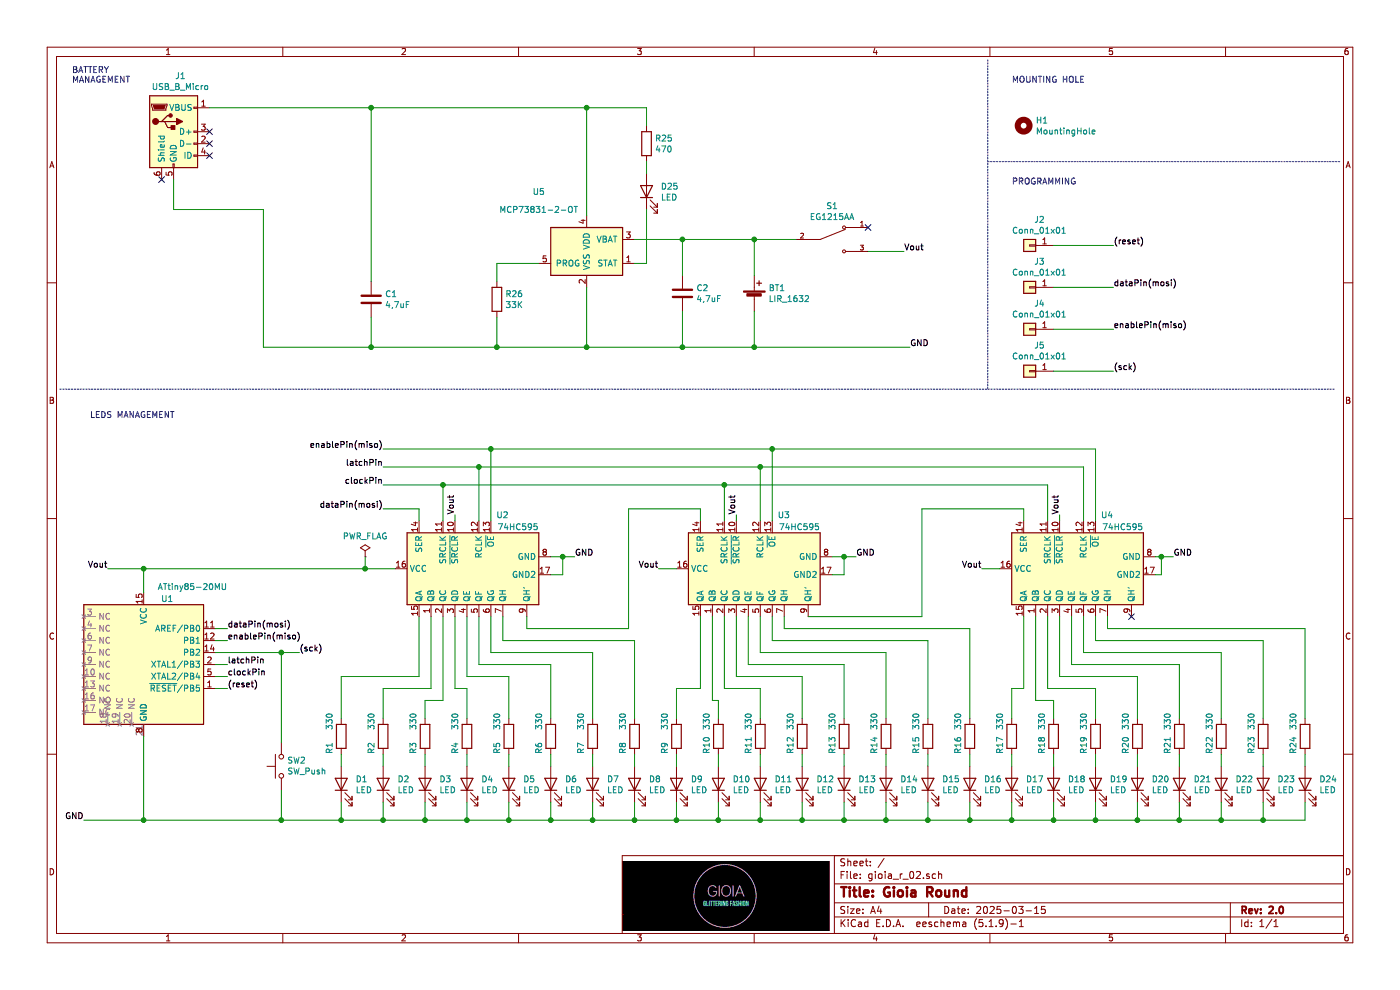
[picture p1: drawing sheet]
EESchema Schematic File Version 4
EELAYER 30 0
EELAYER END
$Descr A4 11693 8268
encoding utf-8
Sheet 1 1
Title "Gioia Round"
Date "2025-03-15"
Rev "2.0"
Comp ""
Comment1 ""
Comment2 ""
Comment3 ""
Comment4 ""
$EndDescr
$Comp
L Device:R R1
U 1 1
P 2850 6150
F 0 "R1" V 2750 6000 50  0000 L CNN
F 1 "330" V 2750 6200 50  0000 L CNN
F 2 "Resistor_SMD:R_0402_1005Metric" V 2780 6150 50  0001 C CNN
F 3 "~" H 2850 6150 50  0001 C CNN
	1    2850 6150
	1    0    0    -1  
$EndComp
$Comp
L Device:R R2
U 1 1
P 3200 6150
F 0 "R2" V 3100 6000 50  0000 L CNN
F 1 "330" V 3100 6200 50  0000 L CNN
F 2 "Resistor_SMD:R_0402_1005Metric" V 3130 6150 50  0001 C CNN
F 3 "~" H 3200 6150 50  0001 C CNN
	1    3200 6150
	1    0    0    -1  
$EndComp
$Comp
L Device:R R3
U 1 1
P 3550 6150
F 0 "R3" V 3450 6000 50  0000 L CNN
F 1 "330" V 3450 6200 50  0000 L CNN
F 2 "Resistor_SMD:R_0402_1005Metric" V 3480 6150 50  0001 C CNN
F 3 "~" H 3550 6150 50  0001 C CNN
	1    3550 6150
	1    0    0    -1  
$EndComp
$Comp
L Device:R R4
U 1 1
P 3900 6150
F 0 "R4" V 3800 6000 50  0000 L CNN
F 1 "330" V 3800 6200 50  0000 L CNN
F 2 "Resistor_SMD:R_0402_1005Metric" V 3830 6150 50  0001 C CNN
F 3 "~" H 3900 6150 50  0001 C CNN
	1    3900 6150
	1    0    0    -1  
$EndComp
$Comp
L Device:R R5
U 1 1
P 4250 6150
F 0 "R5" V 4150 6000 50  0000 L CNN
F 1 "330" V 4150 6200 50  0000 L CNN
F 2 "Resistor_SMD:R_0402_1005Metric" V 4180 6150 50  0001 C CNN
F 3 "~" H 4250 6150 50  0001 C CNN
	1    4250 6150
	1    0    0    -1  
$EndComp
$Comp
L Device:R R6
U 1 1
P 4600 6150
F 0 "R6" V 4500 6000 50  0000 L CNN
F 1 "330" V 4500 6200 50  0000 L CNN
F 2 "Resistor_SMD:R_0402_1005Metric" V 4530 6150 50  0001 C CNN
F 3 "~" H 4600 6150 50  0001 C CNN
	1    4600 6150
	1    0    0    -1  
$EndComp
$Comp
L Device:R R7
U 1 1
P 4950 6150
F 0 "R7" V 4850 6000 50  0000 L CNN
F 1 "330" V 4850 6200 50  0000 L CNN
F 2 "Resistor_SMD:R_0402_1005Metric" V 4880 6150 50  0001 C CNN
F 3 "~" H 4950 6150 50  0001 C CNN
	1    4950 6150
	1    0    0    -1  
$EndComp
$Comp
L Device:R R8
U 1 1
P 5300 6150
F 0 "R8" V 5200 6000 50  0000 L CNN
F 1 "330" V 5200 6200 50  0000 L CNN
F 2 "Resistor_SMD:R_0402_1005Metric" V 5230 6150 50  0001 C CNN
F 3 "~" H 5300 6150 50  0001 C CNN
	1    5300 6150
	1    0    0    -1  
$EndComp
$Comp
L Device:R R9
U 1 1
P 5650 6150
F 0 "R9" V 5550 6000 50  0000 L CNN
F 1 "330" V 5550 6200 50  0000 L CNN
F 2 "Resistor_SMD:R_0402_1005Metric" V 5580 6150 50  0001 C CNN
F 3 "~" H 5650 6150 50  0001 C CNN
	1    5650 6150
	1    0    0    -1  
$EndComp
$Comp
L Device:R R10
U 1 1
P 6000 6150
F 0 "R10" V 5900 6000 50  0000 L CNN
F 1 "330" V 5900 6200 50  0000 L CNN
F 2 "Resistor_SMD:R_0402_1005Metric" V 5930 6150 50  0001 C CNN
F 3 "~" H 6000 6150 50  0001 C CNN
	1    6000 6150
	1    0    0    -1  
$EndComp
$Comp
L Device:R R11
U 1 1
P 6350 6150
F 0 "R11" V 6250 6000 50  0000 L CNN
F 1 "330" V 6250 6200 50  0000 L CNN
F 2 "Resistor_SMD:R_0402_1005Metric" V 6280 6150 50  0001 C CNN
F 3 "~" H 6350 6150 50  0001 C CNN
	1    6350 6150
	1    0    0    -1  
$EndComp
$Comp
L Device:R R12
U 1 1
P 6700 6150
F 0 "R12" V 6600 6000 50  0000 L CNN
F 1 "330" V 6600 6200 50  0000 L CNN
F 2 "Resistor_SMD:R_0402_1005Metric" V 6630 6150 50  0001 C CNN
F 3 "~" H 6700 6150 50  0001 C CNN
	1    6700 6150
	1    0    0    -1  
$EndComp
$Comp
L Device:R R13
U 1 1
P 7050 6150
F 0 "R13" V 6950 6000 50  0000 L CNN
F 1 "330" V 6950 6200 50  0000 L CNN
F 2 "Resistor_SMD:R_0402_1005Metric" V 6980 6150 50  0001 C CNN
F 3 "~" H 7050 6150 50  0001 C CNN
	1    7050 6150
	1    0    0    -1  
$EndComp
$Comp
L Device:R R14
U 1 1
P 7400 6150
F 0 "R14" V 7300 6000 50  0000 L CNN
F 1 "330" V 7300 6200 50  0000 L CNN
F 2 "Resistor_SMD:R_0402_1005Metric" V 7330 6150 50  0001 C CNN
F 3 "~" H 7400 6150 50  0001 C CNN
	1    7400 6150
	1    0    0    -1  
$EndComp
$Comp
L Device:R R15
U 1 1
P 7750 6150
F 0 "R15" V 7650 6000 50  0000 L CNN
F 1 "330" V 7650 6200 50  0000 L CNN
F 2 "Resistor_SMD:R_0402_1005Metric" V 7680 6150 50  0001 C CNN
F 3 "~" H 7750 6150 50  0001 C CNN
	1    7750 6150
	1    0    0    -1  
$EndComp
$Comp
L Device:R R16
U 1 1
P 8100 6150
F 0 "R16" V 8000 6000 50  0000 L CNN
F 1 "330" V 8000 6200 50  0000 L CNN
F 2 "Resistor_SMD:R_0402_1005Metric" V 8030 6150 50  0001 C CNN
F 3 "~" H 8100 6150 50  0001 C CNN
	1    8100 6150
	1    0    0    -1  
$EndComp
$Comp
L Device:R R17
U 1 1
P 8450 6150
F 0 "R17" V 8350 6000 50  0000 L CNN
F 1 "330" V 8350 6200 50  0000 L CNN
F 2 "Resistor_SMD:R_0402_1005Metric" V 8380 6150 50  0001 C CNN
F 3 "~" H 8450 6150 50  0001 C CNN
	1    8450 6150
	1    0    0    -1  
$EndComp
$Comp
L Device:R R18
U 1 1
P 8800 6150
F 0 "R18" V 8700 6000 50  0000 L CNN
F 1 "330" V 8700 6200 50  0000 L CNN
F 2 "Resistor_SMD:R_0402_1005Metric" V 8730 6150 50  0001 C CNN
F 3 "~" H 8800 6150 50  0001 C CNN
	1    8800 6150
	1    0    0    -1  
$EndComp
$Comp
L Device:R R19
U 1 1
P 9150 6150
F 0 "R19" V 9050 6000 50  0000 L CNN
F 1 "330" V 9050 6200 50  0000 L CNN
F 2 "Resistor_SMD:R_0402_1005Metric" V 9080 6150 50  0001 C CNN
F 3 "~" H 9150 6150 50  0001 C CNN
	1    9150 6150
	1    0    0    -1  
$EndComp
$Comp
L Device:R R20
U 1 1
P 9500 6150
F 0 "R20" V 9400 6000 50  0000 L CNN
F 1 "330" V 9400 6200 50  0000 L CNN
F 2 "Resistor_SMD:R_0402_1005Metric" V 9430 6150 50  0001 C CNN
F 3 "~" H 9500 6150 50  0001 C CNN
	1    9500 6150
	1    0    0    -1  
$EndComp
$Comp
L Device:R R21
U 1 1
P 9850 6150
F 0 "R21" V 9750 6000 50  0000 L CNN
F 1 "330" V 9750 6200 50  0000 L CNN
F 2 "Resistor_SMD:R_0402_1005Metric" V 9780 6150 50  0001 C CNN
F 3 "~" H 9850 6150 50  0001 C CNN
	1    9850 6150
	1    0    0    -1  
$EndComp
$Comp
L Device:R R22
U 1 1
P 10200 6150
F 0 "R22" V 10100 6000 50  0000 L CNN
F 1 "330" V 10100 6200 50  0000 L CNN
F 2 "Resistor_SMD:R_0402_1005Metric" V 10130 6150 50  0001 C CNN
F 3 "~" H 10200 6150 50  0001 C CNN
	1    10200 6150
	1    0    0    -1  
$EndComp
$Comp
L Device:R R23
U 1 1
P 10550 6150
F 0 "R23" V 10450 6000 50  0000 L CNN
F 1 "330" V 10450 6200 50  0000 L CNN
F 2 "Resistor_SMD:R_0402_1005Metric" V 10480 6150 50  0001 C CNN
F 3 "~" H 10550 6150 50  0001 C CNN
	1    10550 6150
	1    0    0    -1  
$EndComp
$Comp
L Device:R R24
U 1 1
P 10900 6150
F 0 "R24" V 10800 6000 50  0000 L CNN
F 1 "330" V 10800 6200 50  0000 L CNN
F 2 "Resistor_SMD:R_0402_1005Metric" V 10830 6150 50  0001 C CNN
F 3 "~" H 10900 6150 50  0001 C CNN
	1    10900 6150
	1    0    0    -1  
$EndComp
Wire Wire Line
	3800 5750 3900 5750
Wire Wire Line
	3900 5650 4250 5650
Wire Wire Line
	4000 5550 4600 5550
Wire Wire Line
	4100 5450 4950 5450
Wire Wire Line
	4200 5350 5300 5350
Wire Wire Line
	5950 5850 6000 5850
Wire Wire Line
	6000 5850 6000 6000
Wire Wire Line
	6050 5750 6350 5750
Wire Wire Line
	6150 5650 6700 5650
Wire Wire Line
	6250 5550 7050 5550
Wire Wire Line
	6350 5450 7400 5450
Wire Wire Line
	6450 5350 7750 5350
Wire Wire Line
	6550 5250 8100 5250
Wire Wire Line
	8650 5850 8800 5850
Wire Wire Line
	8800 5850 8800 6000
Wire Wire Line
	8750 5750 9150 5750
Wire Wire Line
	8850 5650 9500 5650
Wire Wire Line
	8950 5550 9850 5550
Wire Wire Line
	9050 5450 10200 5450
Wire Wire Line
	9150 5350 10550 5350
Wire Wire Line
	9250 5250 10900 5250
Text Label 900  4750 2    50   ~ 0
Vout
Text Label 5500 4750 2    50   ~ 0
Vout
Wire Wire Line
	5500 4750 5650 4750
Text Label 8200 4750 2    50   ~ 0
Vout
Wire Wire Line
	8200 4750 8350 4750
Text Label 4800 4650 0    50   ~ 0
GND
Text Label 7150 4650 0    50   ~ 0
GND
Text Label 9800 4650 0    50   ~ 0
GND
Wire Wire Line
	9650 4650 9700 4650
Wire Wire Line
	6950 4650 7050 4650
$Comp
L power:PWR_FLAG #FLG01
U 1 1
P 3050 4650
F 0 "#FLG01" H 3050 4725 50  0001 C CNN
F 1 "PWR_FLAG" H 3050 4823 50  0000 C CNN
F 2 "" H 3050 4650 50  0001 C CNN
F 3 "~" H 3050 4650 50  0001 C CNN
	1    3050 4650
	1    0    0    -1  
$EndComp
Connection ~ 3050 4750
Wire Wire Line
	3050 4750 3300 4750
Text Label 700  6850 2    50   ~ 0
GND
Text Label 3800 4300 1    50   ~ 0
Vout
Wire Wire Line
	3800 4300 3800 4350
Text Label 6150 4300 1    50   ~ 0
Vout
Wire Wire Line
	6150 4300 6150 4350
Text Label 8850 4300 1    50   ~ 0
Vout
Wire Wire Line
	8850 4300 8850 4350
Wire Wire Line
	4400 5250 5250 5250
Wire Wire Line
	5250 4250 5850 4250
Wire Wire Line
	5850 4250 5850 4350
Wire Wire Line
	6750 5150 7700 5150
Wire Wire Line
	7700 4250 8550 4250
Wire Wire Line
	8550 4250 8550 4350
Wire Wire Line
	7700 4250 7700 5150
Wire Wire Line
	3200 3750 4100 3750
Wire Wire Line
	4100 3750 6450 3750
Wire Wire Line
	6450 3750 6450 4350
Connection ~ 4100 3750
Wire Wire Line
	4100 3750 4100 4350
Wire Wire Line
	6450 3750 9150 3750
Wire Wire Line
	9150 3750 9150 4350
Connection ~ 6450 3750
Wire Wire Line
	8750 4350 8750 4050
Wire Wire Line
	8750 4050 6050 4050
Wire Wire Line
	6050 4050 6050 4350
Wire Wire Line
	6050 4050 3700 4050
Wire Wire Line
	3700 4050 3700 4350
Connection ~ 6050 4050
Wire Wire Line
	3700 4050 3200 4050
Connection ~ 3700 4050
Wire Wire Line
	4000 4350 4000 3900
Wire Wire Line
	4000 3900 6350 3900
Wire Wire Line
	9050 3900 9050 4350
Wire Wire Line
	6350 4350 6350 3900
Connection ~ 6350 3900
Wire Wire Line
	6350 3900 9050 3900
Wire Wire Line
	4000 3900 3200 3900
Connection ~ 4000 3900
$Comp
L Device:LED D1
U 1 1
P 2850 6550
F 0 "D1" V 2889 6432 50  0000 R CNN
F 1 "LED" V 2798 6432 50  0000 R CNN
F 2 "LED_SMD:LED_1206_3216Metric" H 2850 6550 50  0001 C CNN
F 3 "~" H 2850 6550 50  0001 C CNN
	1    2850 6550
	0    -1   -1   0   
$EndComp
$Comp
L Device:LED D2
U 1 1
P 3200 6550
F 0 "D2" V 3239 6432 50  0000 R CNN
F 1 "LED" V 3148 6432 50  0000 R CNN
F 2 "LED_SMD:LED_1206_3216Metric" H 3200 6550 50  0001 C CNN
F 3 "~" H 3200 6550 50  0001 C CNN
	1    3200 6550
	0    -1   -1   0   
$EndComp
$Comp
L Device:LED D3
U 1 1
P 3550 6550
F 0 "D3" V 3589 6432 50  0000 R CNN
F 1 "LED" V 3498 6432 50  0000 R CNN
F 2 "LED_SMD:LED_1206_3216Metric" H 3550 6550 50  0001 C CNN
F 3 "~" H 3550 6550 50  0001 C CNN
	1    3550 6550
	0    -1   -1   0   
$EndComp
$Comp
L Device:LED D4
U 1 1
P 3900 6550
F 0 "D4" V 3939 6432 50  0000 R CNN
F 1 "LED" V 3848 6432 50  0000 R CNN
F 2 "LED_SMD:LED_1206_3216Metric" H 3900 6550 50  0001 C CNN
F 3 "~" H 3900 6550 50  0001 C CNN
	1    3900 6550
	0    -1   -1   0   
$EndComp
$Comp
L Device:LED D5
U 1 1
P 4250 6550
F 0 "D5" V 4289 6432 50  0000 R CNN
F 1 "LED" V 4198 6432 50  0000 R CNN
F 2 "LED_SMD:LED_1206_3216Metric" H 4250 6550 50  0001 C CNN
F 3 "~" H 4250 6550 50  0001 C CNN
	1    4250 6550
	0    -1   -1   0   
$EndComp
$Comp
L Device:LED D6
U 1 1
P 4600 6550
F 0 "D6" V 4639 6432 50  0000 R CNN
F 1 "LED" V 4548 6432 50  0000 R CNN
F 2 "LED_SMD:LED_1206_3216Metric" H 4600 6550 50  0001 C CNN
F 3 "~" H 4600 6550 50  0001 C CNN
	1    4600 6550
	0    -1   -1   0   
$EndComp
$Comp
L Device:LED D7
U 1 1
P 4950 6550
F 0 "D7" V 4989 6432 50  0000 R CNN
F 1 "LED" V 4898 6432 50  0000 R CNN
F 2 "LED_SMD:LED_1206_3216Metric" H 4950 6550 50  0001 C CNN
F 3 "~" H 4950 6550 50  0001 C CNN
	1    4950 6550
	0    -1   -1   0   
$EndComp
$Comp
L Device:LED D8
U 1 1
P 5300 6550
F 0 "D8" V 5339 6432 50  0000 R CNN
F 1 "LED" V 5248 6432 50  0000 R CNN
F 2 "LED_SMD:LED_1206_3216Metric" H 5300 6550 50  0001 C CNN
F 3 "~" H 5300 6550 50  0001 C CNN
	1    5300 6550
	0    -1   -1   0   
$EndComp
$Comp
L Device:LED D9
U 1 1
P 5650 6550
F 0 "D9" V 5689 6432 50  0000 R CNN
F 1 "LED" V 5598 6432 50  0000 R CNN
F 2 "LED_SMD:LED_1206_3216Metric" H 5650 6550 50  0001 C CNN
F 3 "~" H 5650 6550 50  0001 C CNN
	1    5650 6550
	0    -1   -1   0   
$EndComp
$Comp
L Device:LED D10
U 1 1
P 6000 6550
F 0 "D10" V 6039 6432 50  0000 R CNN
F 1 "LED" V 5948 6432 50  0000 R CNN
F 2 "LED_SMD:LED_1206_3216Metric" H 6000 6550 50  0001 C CNN
F 3 "~" H 6000 6550 50  0001 C CNN
	1    6000 6550
	0    -1   -1   0   
$EndComp
$Comp
L Device:LED D11
U 1 1
P 6350 6550
F 0 "D11" V 6389 6432 50  0000 R CNN
F 1 "LED" V 6298 6432 50  0000 R CNN
F 2 "LED_SMD:LED_1206_3216Metric" H 6350 6550 50  0001 C CNN
F 3 "~" H 6350 6550 50  0001 C CNN
	1    6350 6550
	0    -1   -1   0   
$EndComp
$Comp
L Device:LED D12
U 1 1
P 6700 6550
F 0 "D12" V 6739 6432 50  0000 R CNN
F 1 "LED" V 6648 6432 50  0000 R CNN
F 2 "LED_SMD:LED_1206_3216Metric" H 6700 6550 50  0001 C CNN
F 3 "~" H 6700 6550 50  0001 C CNN
	1    6700 6550
	0    -1   -1   0   
$EndComp
$Comp
L Device:LED D13
U 1 1
P 7050 6550
F 0 "D13" V 7089 6432 50  0000 R CNN
F 1 "LED" V 6998 6432 50  0000 R CNN
F 2 "LED_SMD:LED_1206_3216Metric" H 7050 6550 50  0001 C CNN
F 3 "~" H 7050 6550 50  0001 C CNN
	1    7050 6550
	0    -1   -1   0   
$EndComp
$Comp
L Device:LED D14
U 1 1
P 7400 6550
F 0 "D14" V 7439 6432 50  0000 R CNN
F 1 "LED" V 7348 6432 50  0000 R CNN
F 2 "LED_SMD:LED_1206_3216Metric" H 7400 6550 50  0001 C CNN
F 3 "~" H 7400 6550 50  0001 C CNN
	1    7400 6550
	0    -1   -1   0   
$EndComp
$Comp
L Device:LED D15
U 1 1
P 7750 6550
F 0 "D15" V 7789 6432 50  0000 R CNN
F 1 "LED" V 7698 6432 50  0000 R CNN
F 2 "LED_SMD:LED_1206_3216Metric" H 7750 6550 50  0001 C CNN
F 3 "~" H 7750 6550 50  0001 C CNN
	1    7750 6550
	0    -1   -1   0   
$EndComp
$Comp
L Device:LED D16
U 1 1
P 8100 6550
F 0 "D16" V 8139 6432 50  0000 R CNN
F 1 "LED" V 8048 6432 50  0000 R CNN
F 2 "LED_SMD:LED_1206_3216Metric" H 8100 6550 50  0001 C CNN
F 3 "~" H 8100 6550 50  0001 C CNN
	1    8100 6550
	0    -1   -1   0   
$EndComp
$Comp
L Device:LED D17
U 1 1
P 8450 6550
F 0 "D17" V 8489 6432 50  0000 R CNN
F 1 "LED" V 8398 6432 50  0000 R CNN
F 2 "LED_SMD:LED_1206_3216Metric" H 8450 6550 50  0001 C CNN
F 3 "~" H 8450 6550 50  0001 C CNN
	1    8450 6550
	0    -1   -1   0   
$EndComp
$Comp
L Device:LED D18
U 1 1
P 8800 6550
F 0 "D18" V 8839 6432 50  0000 R CNN
F 1 "LED" V 8748 6432 50  0000 R CNN
F 2 "LED_SMD:LED_1206_3216Metric" H 8800 6550 50  0001 C CNN
F 3 "~" H 8800 6550 50  0001 C CNN
	1    8800 6550
	0    -1   -1   0   
$EndComp
$Comp
L Device:LED D19
U 1 1
P 9150 6550
F 0 "D19" V 9189 6432 50  0000 R CNN
F 1 "LED" V 9098 6432 50  0000 R CNN
F 2 "LED_SMD:LED_1206_3216Metric" H 9150 6550 50  0001 C CNN
F 3 "~" H 9150 6550 50  0001 C CNN
	1    9150 6550
	0    -1   -1   0   
$EndComp
$Comp
L Device:LED D20
U 1 1
P 9500 6550
F 0 "D20" V 9539 6432 50  0000 R CNN
F 1 "LED" V 9448 6432 50  0000 R CNN
F 2 "LED_SMD:LED_1206_3216Metric" H 9500 6550 50  0001 C CNN
F 3 "~" H 9500 6550 50  0001 C CNN
	1    9500 6550
	0    -1   -1   0   
$EndComp
$Comp
L Device:LED D21
U 1 1
P 9850 6550
F 0 "D21" V 9889 6432 50  0000 R CNN
F 1 "LED" V 9798 6432 50  0000 R CNN
F 2 "LED_SMD:LED_1206_3216Metric" H 9850 6550 50  0001 C CNN
F 3 "~" H 9850 6550 50  0001 C CNN
	1    9850 6550
	0    -1   -1   0   
$EndComp
$Comp
L Device:LED D22
U 1 1
P 10200 6550
F 0 "D22" V 10239 6432 50  0000 R CNN
F 1 "LED" V 10148 6432 50  0000 R CNN
F 2 "LED_SMD:LED_1206_3216Metric" H 10200 6550 50  0001 C CNN
F 3 "~" H 10200 6550 50  0001 C CNN
	1    10200 6550
	0    -1   -1   0   
$EndComp
$Comp
L Device:LED D23
U 1 1
P 10550 6550
F 0 "D23" V 10589 6432 50  0000 R CNN
F 1 "LED" V 10498 6432 50  0000 R CNN
F 2 "LED_SMD:LED_1206_3216Metric" H 10550 6550 50  0001 C CNN
F 3 "~" H 10550 6550 50  0001 C CNN
	1    10550 6550
	0    -1   -1   0   
$EndComp
$Comp
L Device:LED D24
U 1 1
P 10900 6550
F 0 "D24" V 10939 6432 50  0000 R CNN
F 1 "LED" V 10848 6432 50  0000 R CNN
F 2 "LED_SMD:LED_1206_3216Metric" H 10900 6550 50  0001 C CNN
F 3 "~" H 10900 6550 50  0001 C CNN
	1    10900 6550
	0    -1   -1   0   
$EndComp
Wire Wire Line
	2850 6700 2850 6850
Connection ~ 2850 6850
Wire Wire Line
	2850 6850 3200 6850
Wire Wire Line
	8450 5750 8550 5750
Wire Wire Line
	10900 6700 10900 6850
Wire Wire Line
	10550 6700 10550 6850
Connection ~ 10550 6850
Wire Wire Line
	10550 6850 10900 6850
Wire Wire Line
	10200 6700 10200 6850
Connection ~ 10200 6850
Wire Wire Line
	10200 6850 10550 6850
Wire Wire Line
	9850 6700 9850 6850
Connection ~ 9850 6850
Wire Wire Line
	9850 6850 10200 6850
Wire Wire Line
	9500 6700 9500 6850
Connection ~ 9500 6850
Wire Wire Line
	9500 6850 9850 6850
Wire Wire Line
	9150 6700 9150 6850
Connection ~ 9150 6850
Wire Wire Line
	9150 6850 9500 6850
Wire Wire Line
	8800 6700 8800 6850
Connection ~ 8800 6850
Wire Wire Line
	8800 6850 9150 6850
Wire Wire Line
	8450 6700 8450 6850
Connection ~ 8450 6850
Wire Wire Line
	8450 6850 8800 6850
Wire Wire Line
	8100 6700 8100 6850
Connection ~ 8100 6850
Wire Wire Line
	8100 6850 8450 6850
Wire Wire Line
	3200 6700 3200 6850
Connection ~ 3200 6850
Wire Wire Line
	3200 6850 3550 6850
Wire Wire Line
	3550 6700 3550 6850
Connection ~ 3550 6850
Wire Wire Line
	3550 6850 3900 6850
Wire Wire Line
	3900 6700 3900 6850
Connection ~ 3900 6850
Wire Wire Line
	3900 6850 4250 6850
Wire Wire Line
	4250 6700 4250 6850
Connection ~ 4250 6850
Wire Wire Line
	4250 6850 4600 6850
Wire Wire Line
	4600 6700 4600 6850
Connection ~ 4600 6850
Wire Wire Line
	4600 6850 4950 6850
Wire Wire Line
	4950 6700 4950 6850
Connection ~ 4950 6850
Wire Wire Line
	4950 6850 5300 6850
Wire Wire Line
	5300 6700 5300 6850
Connection ~ 5300 6850
Wire Wire Line
	5300 6850 5650 6850
Wire Wire Line
	5650 6700 5650 6850
Connection ~ 5650 6850
Wire Wire Line
	6000 6700 6000 6850
Wire Wire Line
	5650 6850 6000 6850
Connection ~ 6000 6850
Wire Wire Line
	6350 6700 6350 6850
Wire Wire Line
	6000 6850 6350 6850
Connection ~ 6350 6850
Wire Wire Line
	6350 6850 6700 6850
Wire Wire Line
	6700 6700 6700 6850
Connection ~ 6700 6850
Wire Wire Line
	6700 6850 7050 6850
Wire Wire Line
	7050 6700 7050 6850
Connection ~ 7050 6850
Wire Wire Line
	7050 6850 7400 6850
Wire Wire Line
	7400 6700 7400 6850
Connection ~ 7400 6850
Wire Wire Line
	7400 6850 7750 6850
Wire Wire Line
	7750 6700 7750 6850
Connection ~ 7750 6850
Wire Wire Line
	7750 6850 8100 6850
Wire Wire Line
	5650 5750 5850 5750
Wire Wire Line
	10900 6300 10900 6400
Wire Wire Line
	10550 6300 10550 6400
Wire Wire Line
	10200 6300 10200 6400
Wire Wire Line
	9850 6300 9850 6400
Wire Wire Line
	9500 6300 9500 6400
Wire Wire Line
	9150 6300 9150 6400
Wire Wire Line
	8800 6300 8800 6400
Wire Wire Line
	8450 6300 8450 6400
Wire Wire Line
	8100 6300 8100 6400
Wire Wire Line
	7750 6300 7750 6400
Wire Wire Line
	7400 6300 7400 6400
Wire Wire Line
	7050 6300 7050 6400
Wire Wire Line
	6700 6300 6700 6400
Wire Wire Line
	6350 6300 6350 6400
Wire Wire Line
	6000 6300 6000 6400
Wire Wire Line
	5650 6300 5650 6400
Wire Wire Line
	5300 6300 5300 6400
Wire Wire Line
	4950 6300 4950 6400
Wire Wire Line
	4600 6300 4600 6400
Wire Wire Line
	4250 6300 4250 6400
Wire Wire Line
	3900 6300 3900 6400
Wire Wire Line
	3550 6300 3550 6400
Wire Wire Line
	3200 6300 3200 6400
Wire Wire Line
	2850 6300 2850 6400
Wire Wire Line
	3550 5850 3700 5850
Wire Wire Line
	3600 5750 3200 5750
Wire Wire Line
	3500 5650 2850 5650
Wire Wire Line
	9150 5750 9150 6000
Wire Wire Line
	8450 5750 8450 6000
Wire Wire Line
	9500 5650 9500 6000
Wire Wire Line
	9850 5550 9850 6000
Wire Wire Line
	10200 5450 10200 6000
Wire Wire Line
	10550 5350 10550 6000
Wire Wire Line
	10900 5250 10900 6000
Wire Wire Line
	5650 5750 5650 6000
Wire Wire Line
	6350 5750 6350 6000
Wire Wire Line
	6700 5650 6700 6000
Wire Wire Line
	7050 5550 7050 6000
Wire Wire Line
	7400 5450 7400 6000
Wire Wire Line
	7750 5350 7750 6000
Wire Wire Line
	8100 5250 8100 6000
Wire Wire Line
	3550 5850 3550 6000
Wire Wire Line
	3200 5750 3200 6000
Wire Wire Line
	3900 5750 3900 6000
Wire Wire Line
	2850 5650 2850 6000
Wire Wire Line
	4250 5650 4250 6000
Wire Wire Line
	4600 5550 4600 6000
Wire Wire Line
	4950 5450 4950 6000
Wire Wire Line
	5300 5350 5300 6000
Wire Wire Line
	3500 5150 3500 5650
Wire Wire Line
	3600 5150 3600 5750
Wire Wire Line
	3700 5150 3700 5850
Wire Wire Line
	3800 5150 3800 5750
Wire Wire Line
	3900 5150 3900 5650
Wire Wire Line
	4000 5150 4000 5550
Wire Wire Line
	4100 5150 4100 5450
Wire Wire Line
	4200 5150 4200 5350
Wire Wire Line
	4400 5150 4400 5250
Wire Wire Line
	5250 5250 5250 4250
Wire Wire Line
	5850 5150 5850 5750
Wire Wire Line
	5950 5150 5950 5850
Wire Wire Line
	6050 5150 6050 5750
Wire Wire Line
	6150 5150 6150 5650
Wire Wire Line
	6250 5150 6250 5550
Wire Wire Line
	6350 5150 6350 5450
Wire Wire Line
	6450 5150 6450 5350
Wire Wire Line
	6550 5150 6550 5250
Wire Wire Line
	8550 5150 8550 5750
Wire Wire Line
	8650 5150 8650 5850
Wire Wire Line
	8750 5150 8750 5750
Wire Wire Line
	8850 5150 8850 5650
Wire Wire Line
	8950 5150 8950 5550
Wire Wire Line
	9050 5150 9050 5450
Wire Wire Line
	9150 5150 9150 5350
Wire Wire Line
	9250 5150 9250 5250
Wire Wire Line
	3200 4250 3500 4250
Wire Wire Line
	3500 4250 3500 4350
Wire Wire Line
	3050 4650 3050 4750
Text Label 1900 5250 0    50   ~ 0
dataPin(mosi)
Wire Wire Line
	1800 5250 1900 5250
Text Label 1900 5350 0    50   ~ 0
enablePin(miso)
Wire Wire Line
	1900 5350 1800 5350
Text Label 1900 5650 0    50   ~ 0
clockPin
Wire Wire Line
	1800 5650 1900 5650
Text Label 1900 5550 0    50   ~ 0
latchPin
Wire Wire Line
	1900 5550 1800 5550
$Comp
L Switch:SW_Push SW2
U 1 1
P 2350 6400
F 0 "SW2" V 2396 6352 50  0000 R CNN
F 1 "SW_Push" V 2305 6352 50  0000 R CNN
F 2 "green_detect:SW_SPST_B3U-3000P" H 2350 6600 50  0001 C CNN
F 3 "~" H 2350 6600 50  0001 C CNN
	1    2350 6400
	0    -1   -1   0   
$EndComp
Wire Wire Line
	2350 6600 2350 6850
Connection ~ 2350 6850
Wire Wire Line
	2350 6850 2850 6850
$Comp
L Device:Battery_Cell BT1
U 1 1
P 6300 2500
F 0 "BT1" H 6418 2596 50  0000 L CNN
F 1 "LIR_1632" H 6418 2505 50  0000 L CNN
F 2 "green_detect:LIR1632_SMD" V 6300 2560 50  0001 C CNN
F 3 "~" V 6300 2560 50  0001 C CNN
	1    6300 2500
	1    0    0    -1  
$EndComp
Text Label 3200 3900 2    50   ~ 0
latchPin
Text Label 3200 4050 2    50   ~ 0
clockPin
Text Label 3200 3750 2    50   ~ 0
enablePin(miso)
Text Label 3200 4250 2    50   ~ 0
dataPin(mosi)
Text Label 1900 5750 0    50   ~ 0
(reset)
Wire Wire Line
	1900 5750 1800 5750
Text Label 2500 5450 0    50   ~ 0
(sck)
NoConn ~ 9450 5150
$Comp
L Device:C C2
U 1 1
P 5700 2450
F 0 "C2" H 5815 2496 50  0000 L CNN
F 1 "4,7uF" H 5815 2405 50  0000 L CNN
F 2 "Capacitor_SMD:C_0402_1005Metric" H 5738 2300 50  0001 C CNN
F 3 "~" H 5700 2450 50  0001 C CNN
	1    5700 2450
	1    0    0    -1  
$EndComp
Wire Wire Line
	4900 900  4900 1800
$Comp
L Battery_Management:MCP73831-2-OT U5
U 1 1
P 4900 2100
F 0 "U5" H 4500 2600 50  0000 C CNN
F 1 "MCP73831-2-OT" H 4500 2450 50  0000 C CNN
F 2 "Package_TO_SOT_SMD:SOT-23-5" H 4950 1850 50  0001 L CIN
F 3 "http://ww1.microchip.com/downloads/en/DeviceDoc/20001984g.pdf" H 4750 2050 50  0001 C CNN
	1    4900 2100
	1    0    0    -1  
$EndComp
Wire Wire Line
	5700 2600 5700 2900
Wire Wire Line
	4900 2400 4900 2900
Connection ~ 4900 2900
Wire Wire Line
	5700 2000 5700 2300
$Comp
L Device:R R25
U 1 1
P 5400 1200
F 0 "R25" H 5470 1246 50  0000 L CNN
F 1 "470" H 5470 1155 50  0000 L CNN
F 2 "Resistor_SMD:R_0402_1005Metric" V 5330 1200 50  0001 C CNN
F 3 "~" H 5400 1200 50  0001 C CNN
	1    5400 1200
	1    0    0    -1  
$EndComp
Wire Wire Line
	5400 1350 5400 1450
Wire Wire Line
	5400 2200 5300 2200
$Comp
L Device:LED D25
U 1 1
P 5400 1600
F 0 "D25" V 5439 1482 50  0000 R CNN
F 1 "LED" V 5348 1482 50  0000 R CNN
F 2 "LED_SMD:LED_0402_1005Metric" H 5400 1600 50  0001 C CNN
F 3 "~" H 5400 1600 50  0001 C CNN
	1    5400 1600
	0    -1   -1   0   
$EndComp
Wire Wire Line
	5400 1750 5400 2200
Wire Wire Line
	5400 900  5400 1050
Connection ~ 4900 900 
$Comp
L Device:R R26
U 1 1
P 4150 2500
F 0 "R26" H 4220 2546 50  0000 L CNN
F 1 "33K" H 4220 2455 50  0000 L CNN
F 2 "Resistor_SMD:R_0402_1005Metric" V 4080 2500 50  0001 C CNN
F 3 "~" H 4150 2500 50  0001 C CNN
	1    4150 2500
	1    0    0    -1  
$EndComp
Wire Wire Line
	4500 2200 4150 2200
Wire Wire Line
	4150 2200 4150 2350
Wire Wire Line
	4150 2650 4150 2900
Connection ~ 4150 2900
Wire Wire Line
	4150 2900 4900 2900
$Comp
L Device:C C1
U 1 1
P 3100 2500
F 0 "C1" H 3215 2546 50  0000 L CNN
F 1 "4,7uF" H 3215 2455 50  0000 L CNN
F 2 "Capacitor_SMD:C_0402_1005Metric" H 3138 2350 50  0001 C CNN
F 3 "~" H 3100 2500 50  0001 C CNN
	1    3100 2500
	1    0    0    -1  
$EndComp
Wire Wire Line
	3100 900  3100 2350
Wire Wire Line
	3100 2650 3100 2900
Text Label 7600 2900 0    50   ~ 0
GND
Wire Wire Line
	7600 2900 6300 2900
Wire Wire Line
	6300 2600 6300 2900
Connection ~ 6300 2900
Wire Wire Line
	6300 2900 5700 2900
Wire Wire Line
	6300 2000 6300 2300
Connection ~ 5700 2000
Wire Wire Line
	5700 2000 6300 2000
Connection ~ 5700 2900
Wire Wire Line
	4900 2900 5700 2900
Wire Wire Line
	5300 2000 5700 2000
Wire Wire Line
	6300 2000 6650 2000
Connection ~ 6300 2000
Wire Notes Line
	8250 500  8250 3250
Text Label 7550 2100 0    50   ~ 0
Vout
Wire Wire Line
	7250 2100 7550 2100
Text Notes 600  700  0    50   ~ 0
BATTERY\nMANAGEMENT
Text Notes 8450 700  0    50   ~ 0
MOUNTING HOLE
Text Notes 750  3500 0    50   ~ 0
LEDS MANAGEMENT
Wire Wire Line
	4600 4650 4700 4650
Connection ~ 3100 2900
Wire Wire Line
	3100 2900 4150 2900
Wire Wire Line
	4900 900  5400 900 
Connection ~ 3100 900 
Wire Wire Line
	2200 2900 3100 2900
$Comp
L Mechanical:MountingHole H1
U 1 1
P 8550 1050
F 0 "H1" H 8650 1096 50  0000 L CNN
F 1 "MountingHole" H 8650 1005 50  0000 L CNN
F 2 "MountingHole:MountingHole_2.1mm" H 8550 1050 50  0001 C CNN
F 3 "~" H 8550 1050 50  0001 C CNN
	1    8550 1050
	1    0    0    -1  
$EndComp
Wire Wire Line
	900  4750 1200 4750
$Comp
L MCU_Microchip_ATtiny:ATtiny85-20MU U1
U 1 1
P 1200 5550
F 0 "U1" H 1450 6100 50  0000 R CNN
F 1 "ATtiny85-20MU" H 1900 6200 50  0000 R CNN
F 2 "Package_DFN_QFN:QFN-20-1EP_4x4mm_P0.5mm_EP2.6x2.6mm" H 1200 5550 50  0001 C CIN
F 3 "http://ww1.microchip.com/downloads/en/DeviceDoc/atmel-2586-avr-8-bit-microcontroller-attiny25-attiny45-attiny85_datasheet.pdf" H 1200 5550 50  0001 C CNN
	1    1200 5550
	1    0    0    -1  
$EndComp
Wire Wire Line
	1200 4950 1200 4750
Connection ~ 1200 4750
Wire Wire Line
	1200 4750 3050 4750
Wire Wire Line
	1200 6150 1200 6850
Connection ~ 1200 6850
Wire Wire Line
	1200 6850 2350 6850
Wire Wire Line
	2350 6200 2350 5450
Connection ~ 2350 5450
Wire Wire Line
	2350 5450 2500 5450
Wire Wire Line
	1800 5450 2350 5450
Wire Notes Line
	500  3250 11150 3250
$Comp
L 74xx_modified:74HC595 U4
U 1 1
P 8950 4750
F 0 "U4" V 8500 4400 50  0000 L CNN
F 1 "74HC595" V 8600 4150 50  0000 L CNN
F 2 "green_detect:DHVQFN16" H 8950 4750 50  0001 C CNN
F 3 "" H 8950 4750 50  0001 C CNN
	1    8950 4750
	0    -1   1    0   
$EndComp
Wire Wire Line
	9700 4650 9700 4800
Wire Wire Line
	9700 4800 9650 4800
Connection ~ 9700 4650
Wire Wire Line
	9700 4650 9800 4650
$Comp
L 74xx_modified:74HC595 U3
U 1 1
P 6250 4750
F 0 "U3" V 5800 4400 50  0000 L CNN
F 1 "74HC595" V 5900 4150 50  0000 L CNN
F 2 "green_detect:DHVQFN16" H 6250 4750 50  0001 C CNN
F 3 "" H 6250 4750 50  0001 C CNN
	1    6250 4750
	0    -1   1    0   
$EndComp
Wire Wire Line
	7050 4650 7050 4800
Wire Wire Line
	7050 4800 6950 4800
Connection ~ 7050 4650
Wire Wire Line
	7050 4650 7150 4650
$Comp
L 74xx_modified:74HC595 U2
U 1 1
P 3900 4750
F 0 "U2" V 3450 4400 50  0000 L CNN
F 1 "74HC595" V 3550 4150 50  0000 L CNN
F 2 "green_detect:DHVQFN16" H 3900 4750 50  0001 C CNN
F 3 "" H 3900 4750 50  0001 C CNN
	1    3900 4750
	0    -1   1    0   
$EndComp
Wire Wire Line
	4700 4650 4700 4800
Wire Wire Line
	4700 4800 4600 4800
Connection ~ 4700 4650
Wire Wire Line
	4700 4650 4800 4650
Wire Wire Line
	2200 1750 2200 2900
Wire Wire Line
	3100 900  4900 900 
Wire Wire Line
	3100 900  1750 900 
Wire Wire Line
	2200 1750 1450 1750
Text Label 9300 2750 0    50   ~ 0
enablePin(miso)
Text Label 9300 2400 0    50   ~ 0
dataPin(mosi)
Text Label 9300 2050 0    50   ~ 0
(reset)
Text Label 9300 3100 0    50   ~ 0
(sck)
$Comp
L Connector_Generic:Conn_01x01 J2
U 1 1
P 8600 2050
F 0 "J2" H 8518 2267 50  0000 C CNN
F 1 "Conn_01x01" H 8518 2176 50  0000 C CNN
F 2 "green_detect:TestPoint_THTPad_D1.0mm_Drill0.6mm" H 8600 2050 50  0001 C CNN
F 3 "~" H 8600 2050 50  0001 C CNN
	1    8600 2050
	-1   0    0    -1  
$EndComp
$Comp
L Connector_Generic:Conn_01x01 J3
U 1 1
P 8600 2400
F 0 "J3" H 8518 2617 50  0000 C CNN
F 1 "Conn_01x01" H 8518 2526 50  0000 C CNN
F 2 "green_detect:TestPoint_THTPad_D1.0mm_Drill0.6mm" H 8600 2400 50  0001 C CNN
F 3 "~" H 8600 2400 50  0001 C CNN
	1    8600 2400
	-1   0    0    -1  
$EndComp
$Comp
L Connector_Generic:Conn_01x01 J4
U 1 1
P 8600 2750
F 0 "J4" H 8518 2967 50  0000 C CNN
F 1 "Conn_01x01" H 8518 2876 50  0000 C CNN
F 2 "green_detect:TestPoint_THTPad_D1.0mm_Drill0.6mm" H 8600 2750 50  0001 C CNN
F 3 "~" H 8600 2750 50  0001 C CNN
	1    8600 2750
	-1   0    0    -1  
$EndComp
$Comp
L Connector_Generic:Conn_01x01 J5
U 1 1
P 8600 3100
F 0 "J5" H 8518 3317 50  0000 C CNN
F 1 "Conn_01x01" H 8518 3226 50  0000 C CNN
F 2 "green_detect:TestPoint_THTPad_D1.0mm_Drill0.6mm" H 8600 3100 50  0001 C CNN
F 3 "~" H 8600 3100 50  0001 C CNN
	1    8600 3100
	-1   0    0    -1  
$EndComp
Wire Wire Line
	8800 2050 9300 2050
Wire Wire Line
	8800 2400 9300 2400
Wire Wire Line
	8800 2750 9300 2750
Wire Wire Line
	8800 3100 9300 3100
$Comp
L Connector:USB_B_Micro J1
U 1 1
P 1450 1100
F 0 "J1" H 1507 1567 50  0000 C CNN
F 1 "USB_B_Micro" H 1507 1476 50  0000 C CNN
F 2 "green_detect:USB_Micro-B_Amphenol_10104110_Horizontal" H 1600 1050 50  0001 C CNN
F 3 "~" H 1600 1050 50  0001 C CNN
	1    1450 1100
	1    0    0    -1  
$EndComp
Wire Wire Line
	1450 1500 1450 1750
NoConn ~ 1750 1100
NoConn ~ 1750 1200
NoConn ~ 1750 1300
NoConn ~ 1350 1500
Wire Wire Line
	700  6850 1200 6850
Wire Notes Line
	8250 1350 11200 1350
Text Notes 8450 1550 0    50   ~ 0
PROGRAMMING
$Comp
L EG_1215:EG1215AA S1
U 1 1
P 6950 2000
F 0 "S1" H 6950 2281 50  0000 C CNN
F 1 "EG1215AA" H 6950 2190 50  0000 C CNN
F 2 "green_detect:SW_EG1215AA" H 6950 2000 50  0001 L BNN
F 3 "" H 6950 2000 50  0001 L BNN
F 4 "E-Switch" H 6950 2000 50  0001 L BNN "MF"
F 5 "1.40mm" H 6950 2000 50  0001 L BNN "MAXIMUM_PACKAGE_HEIGHT"
F 6 "None" H 6950 2000 50  0001 L BNN "Package"
F 7 "None" H 6950 2000 50  0001 L BNN "Price"
F 8 "https://www.snapeda.com/parts/EG1215AA/E-Switch/view-part/?ref=eda" H 6950 2000 50  0001 L BNN "Check_prices"
F 9 "Manufacturer Recommendations" H 6950 2000 50  0001 L BNN "STANDARD"
F 10 "A" H 6950 2000 50  0001 L BNN "PARTREV"
F 11 "https://www.snapeda.com/parts/EG1215AA/E-Switch/view-part/?ref=snap" H 6950 2000 50  0001 L BNN "SnapEDA_Link"
F 12 "EG1215AA" H 6950 2000 50  0001 L BNN "MP"
F 13 "\\n                        \\n                            Slide Switch SPDT Surface Mount, Right Angle\\n                        \\n" H 6950 2000 50  0001 L BNN "Description"
F 14 "In Stock" H 6950 2000 50  0001 L BNN "Availability"
F 15 "E Switch" H 6950 2000 50  0001 L BNN "MANUFACTURER"
	1    6950 2000
	1    0    0    -1  
$EndComp
NoConn ~ 7250 1900
$EndSCHEMATC
